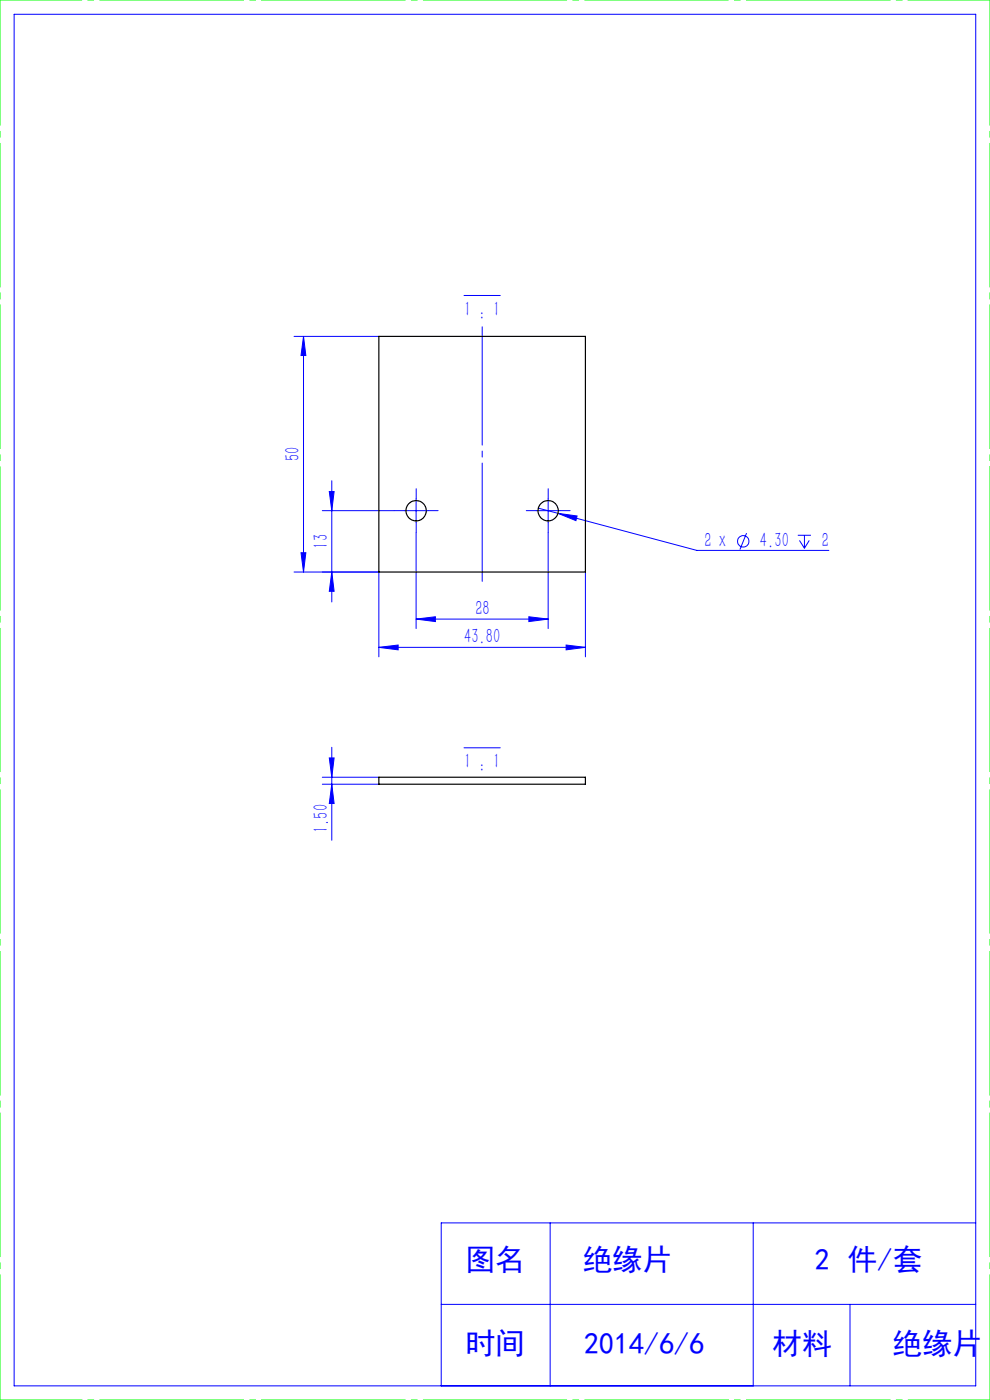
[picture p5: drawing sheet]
<svg xmlns="http://www.w3.org/2000/svg" width="210mm" height="297mm" viewBox="0 0 210 297" stroke-linecap="round" stroke-linejoin="round" font-family="sans-serif">
<g fill="none" stroke="#00f" stroke-width=".21">
<path d="M3 3h204v291h-204zM62.4 71.4h18M64.4 71.4l.5 4h-1zM64.4 71.4v50M98.4 62.7h7.7M63.9 117.3h1l-.5 4.1zM68.4 108.3h15.2M69.8 104.3h1.1l-.5 4zM70.4 102v25.7M85.8 108.3h5M88.3 113v20.3M88.3 105.8v5"/>
<path d="M113.8 108.3h5M114.2 107.8l4.2 1.1M116.3 113v20.3M116.3 105.8v5M118.4 108.9l4 .6-.2 1zM118.4 108.9l29.4 7.9h28M158.4 113.1l-1.4 3.5M169.2 113.6h2.8M169.6 114.6l1 1.7M170.6 113.6v2.7M171.7 114.6l-1.1 1.7M62.4 121.4h18v17.9"/>
<path d="M70.4 121.4l.5 4h-1.1zM80.4 137.3l4.1-.5v1.1zM80.4 137.3h43.8M88.3 131.3l4.1-.5v1.1zM88.3 131.3h28M112.2 130.8l4.1 .5-4.1 .6zM120.1 136.8l4.1 .5-4.1 .6zM124.2 121.4v17.9M70.4 158.5v19.8M98.4 158.6h7.7M68.4 166.4h12M68.4 164.9h12"/>
<path d="M69.8 160.8h1.1l-.5 4.1zM70.4 166.4l.5 4.1h-1.1zM116.7 259.4v34.6M159.8 259.4v34.6M207 259.4h-113.4v34.6M93.6 276.7h113.4M180.3 276.7v17.3"/>
<circle cx="157.7" cy="114.8" r="1.2"/>
</g>
<path d="M85.8 108.3h-2.2M88.3 105.8v-2.1M88.3 110.8v2.2M90.8 108.3h2.1M113.8 108.3h-2.2M116.3 105.8v-2.1M116.3 110.8v2.2M118.8 108.3h2.1" fill="none" stroke="#00f" stroke-width=".21" stroke-dasharray="30.5 1.3 1.3 1.3"/>
<path d="M102.3 69.3v54" fill="none" stroke="#00f" stroke-width=".21" stroke-dasharray="30.5 1.3 1.3 1.3" stroke-dashoffset="5.4"/>
<path d="M0 0h210M0 297h210" fill="none" stroke="#0f0" stroke-width=".21" stroke-dasharray="30.5 1.3 1.3 1.3" stroke-dashoffset="13.1"/>
<path d="M210 0v297M0 297v-297" fill="none" stroke="#0f0" stroke-width=".21" stroke-dasharray="30.5 1.3 1.3 1.3" stroke-dashoffset="3.9"/>
<g fill="#00f">
<path d="M118.4 108.9l3.8 1.6 .2-1zM88.3 131.3l4.1-.5v1.1zM112.2 130.8l4.1 .5-4.1 .6zM80.4 137.3l4.1-.5v1.1zM120.1 136.8l4.1 .5-4.1 .6z"/>
<path d="M70.4 121.4l.5 4h-1.1zM69.8 104.3h1.1l-.5 4zM70.4 166.4l.5 4.1h-1.1zM69.8 160.8h1.1l-.5 4.1z"/>
<path d="M64.4 71.4l.5 4h-1zM63.9 117.3h1l-.5 4.1z"/>
</g>
<g fill="none" stroke="#000" stroke-width=".25">
<path d="M80.4 71.4h43.8v50h-43.8zM80.4 164.9h43.8v1.5h-43.8z"/>
<circle cx="88.3" cy="108.3" r="2.15"/>
<circle cx="116.3" cy="108.3" r="2.15"/>
</g>
<g font-size="6.3" fill="#00f">
<text x="98.7" y="269.5">图名</text>
<text x="123.6" y="269.5">绝缘片</text>
<text x="172.8" y="269.5">2 件/套</text>
<text x="98.7" y="287.3">时间</text>
<text x="123.9" y="287.3">2014/6/6</text>
<text x="163.8" y="287.3">材料</text>
<text x="189.3" y="287.3">绝缘片</text>
</g>
<g font-size="4.4" fill="#00f">
<text x="98.4" y="67">1 : 1</text>
<text x="63.5" y="97.9" transform="rotate(-90 63.5 97.9)">50</text>
<text x="69.5" y="116.4" transform="rotate(-90 69.5 116.4)">13</text>
<text x="149.4" y="116.1">2 x</text>
<text x="161.2" y="116.1">4.30</text>
<text x="174.3" y="116.1">2</text>
<text x="100.8" y="130.5">28</text>
<text x="98.4" y="136.5">43.80</text>
<text x="98.4" y="163">1 : 1</text>
<text x="69.5" y="176.7" transform="rotate(-90 69.5 176.7)">1.50</text>
</g>
</svg>
